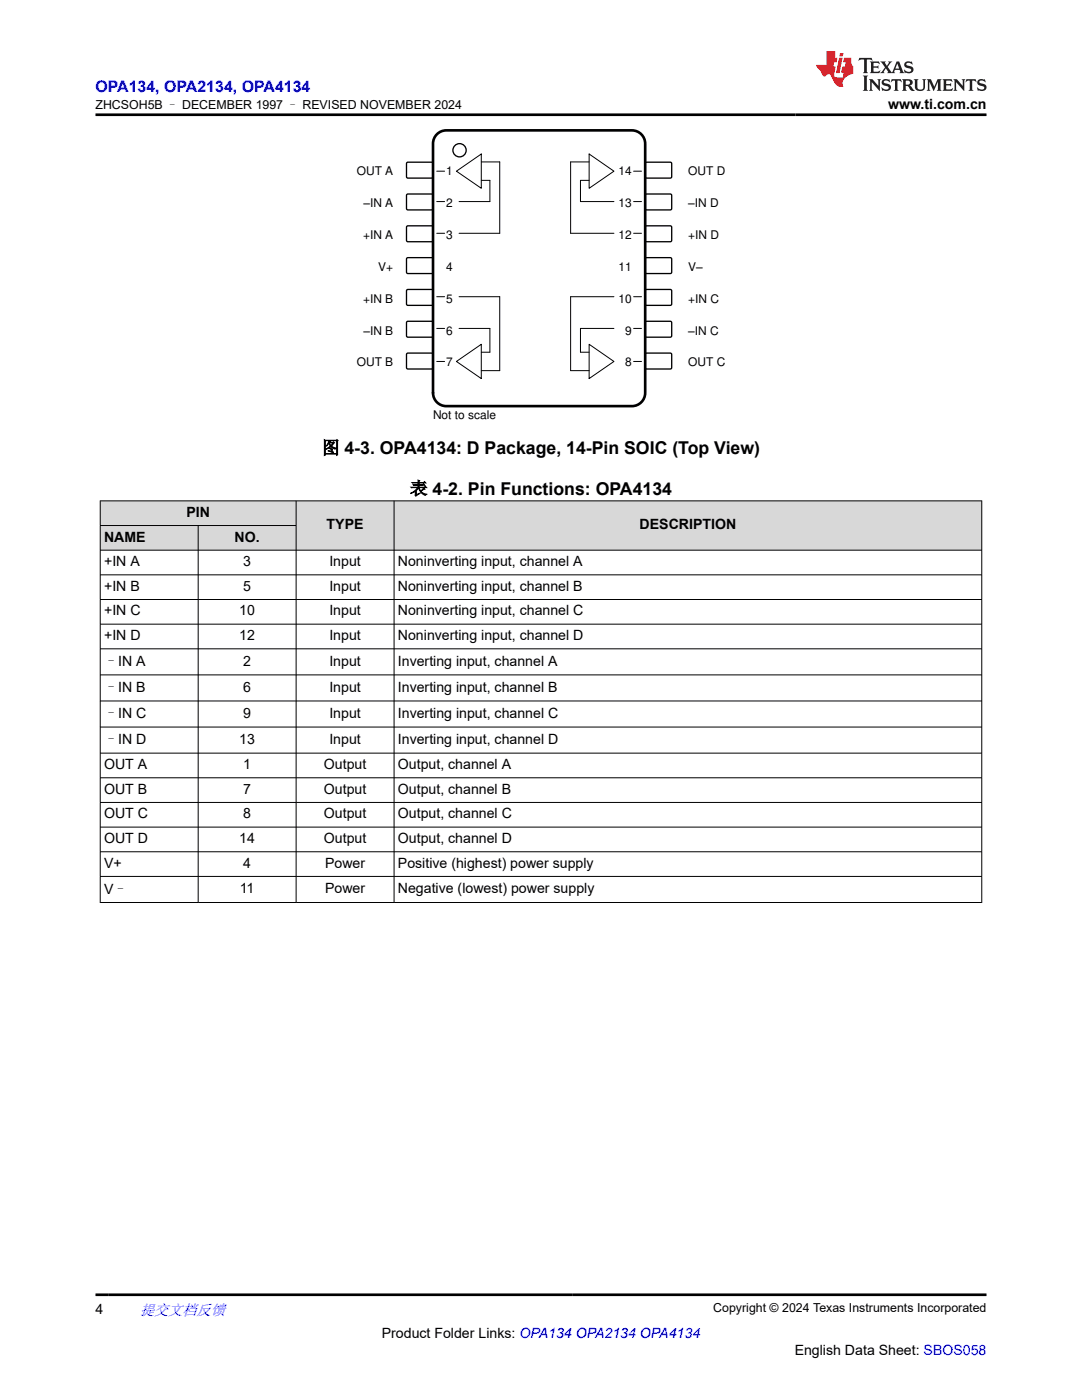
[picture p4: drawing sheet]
<svg xmlns="http://www.w3.org/2000/svg" width="216mm" height="279mm" viewBox="0 0 216 279" stroke-linecap="round" stroke-linejoin="round" font-family="sans-serif">
<g fill="none" stroke="#000" stroke-width=".2">
<path d="M87.1 34.2h1.6M91.1 34.2l4.9-3.5v6.9zM96 32.3h3.7v14.3h-8.1M96 36h1.8v4.2h-6.2M117.6 30.7l4.9 3.5-4.9 3.4zM117.6 32.3h-3.7v14.3h8.6M117.6 36h-1.8v4.2h6.7M126.4 34.2h1.6M87.1 40.2h1.6M87.1 46.6h1.6M87.1 59.2h1.6M91.6 59.2h8.1v14.8h-3.7"/>
<path d="M122.5 59.2h-8.6v14.8h3.7M126.4 40.2h1.6M126.4 46.6h1.6M126.4 59.2h1.6M87.1 65.5h1.6M87.1 72.1h1.6M91.1 72.1l4.9-3.4v6.9zM91.6 65.5h6.2v4.8h-1.8M117.6 68.7l4.9 3.4-4.9 3.5zM122.5 65.5h-6.7v4.8h1.8M126.4 65.5h1.6M126.4 72.1h1.6"/>
</g>
<path d="M81.2 32.4h5.1l.1 .2v2.8l-.3 .1h-4.9l-.1-.2v-2.7z" fill-rule="evenodd" fill="#fff"/>
<path d="M81.2 32.4h5.1l.1 .2v2.8l-.3 .1h-4.9l-.1-.2v-2.7z" fill="none" stroke="#000" stroke-width=".26"/>
<path d="M128.8 32.5l.2-.1h4.9l.1 .2v2.8l-.2 .1h-4.9l-.2-.2z" fill-rule="evenodd" fill="#fff"/>
<path d="M128.8 32.5l.2-.1h4.9l.1 .2v2.8l-.2 .1h-4.9l-.2-.2z" fill="none" stroke="#000" stroke-width=".26"/>
<path d="M81.2 38.8h5.1l.1 .2v2.8l-.3 .1h-4.9l-.1-.3v-2.6z" fill-rule="evenodd" fill="#fff"/>
<path d="M81.2 38.8h5.1l.1 .2v2.8l-.3 .1h-4.9l-.1-.3v-2.6z" fill="none" stroke="#000" stroke-width=".26"/>
<path d="M128.8 38.9l.2-.2 4.9 .1 .1 .2v2.8l-.2 .1h-4.9l-.2-.3z" fill-rule="evenodd" fill="#fff"/>
<path d="M128.8 38.9l.2-.2 4.9 .1 .1 .2v2.8l-.2 .1h-4.9l-.2-.3z" fill="none" stroke="#000" stroke-width=".26"/>
<path d="M81.2 45.1h5.1l.1 .2v2.8l-.3 .1h-4.9l-.1-.2v-2.7z" fill-rule="evenodd" fill="#fff"/>
<path d="M81.2 45.1h5.1l.1 .2v2.8l-.3 .1h-4.9l-.1-.2v-2.7z" fill="none" stroke="#000" stroke-width=".26"/>
<path d="M128.8 45.2l.2-.1h4.9l.1 .2v2.8l-.2 .1h-4.9l-.2-.2z" fill-rule="evenodd" fill="#fff"/>
<path d="M128.8 45.2l.2-.1h4.9l.1 .2v2.8l-.2 .1h-4.9l-.2-.2z" fill="none" stroke="#000" stroke-width=".26"/>
<path d="M81.2 51.5h5.1l.1 .2v2.8l-.3 .1h-4.9l-.1-.3v-2.6z" fill-rule="evenodd" fill="#fff"/>
<path d="M81.2 51.5h5.1l.1 .2v2.8l-.3 .1h-4.9l-.1-.3v-2.6z" fill="none" stroke="#000" stroke-width=".26"/>
<path d="M128.8 51.5l.2-.1 4.9 .1 .1 .2v2.8l-.2 .1h-4.9l-.2-.3z" fill-rule="evenodd" fill="#fff"/>
<path d="M128.8 51.5l.2-.1 4.9 .1 .1 .2v2.8l-.2 .1h-4.9l-.2-.3z" fill="none" stroke="#000" stroke-width=".26"/>
<path d="M81.2 57.8h5.1l.1 .2v2.8l-.3 .1h-4.9l-.1-.2v-2.7z" fill-rule="evenodd" fill="#fff"/>
<path d="M81.2 57.8h5.1l.1 .2v2.8l-.3 .1h-4.9l-.1-.2v-2.7z" fill="none" stroke="#000" stroke-width=".26"/>
<path d="M128.8 57.9l.2-.1h4.9l.1 .2v2.8l-.2 .1h-4.9l-.2-.2z" fill-rule="evenodd" fill="#fff"/>
<path d="M128.8 57.9l.2-.1h4.9l.1 .2v2.8l-.2 .1h-4.9l-.2-.2z" fill="none" stroke="#000" stroke-width=".26"/>
<path d="M81.2 64.2h5.1l.1 .2v2.8l-.3 .1h-4.9l-.1-.3v-2.6z" fill-rule="evenodd" fill="#fff"/>
<path d="M81.2 64.2h5.1l.1 .2v2.8l-.3 .1h-4.9l-.1-.3v-2.6z" fill="none" stroke="#000" stroke-width=".26"/>
<path d="M128.8 64.2l.2-.1 4.9 .1 .1 .2v2.8l-.2 .1h-4.9l-.2-.3z" fill-rule="evenodd" fill="#fff"/>
<path d="M128.8 64.2l.2-.1 4.9 .1 .1 .2v2.8l-.2 .1h-4.9l-.2-.3z" fill="none" stroke="#000" stroke-width=".26"/>
<path d="M81.2 70.5h5.1l.1 .2v2.8l-.3 .1h-4.9l-.1-.2v-2.7z" fill-rule="evenodd" fill="#fff"/>
<path d="M81.2 70.5h5.1l.1 .2v2.8l-.3 .1h-4.9l-.1-.2v-2.7z" fill="none" stroke="#000" stroke-width=".26"/>
<path d="M128.8 70.6l.2-.1h4.9l.1 .2v2.8l-.2 .1h-4.9l-.2-.2z" fill-rule="evenodd" fill="#fff"/>
<g fill="none" stroke="#000" stroke-width=".26">
<path d="M128.8 70.6l.2-.1h4.9l.1 .2v2.8l-.2 .1h-4.9l-.2-.2z"/>
<circle cx="91.7" cy="30" r="1.32"/>
</g>
<path d="M87.4 26.6l1-.5 .6-.1h37.1a2.65 2.65 0 0 1 2.6 2.7v49.7a2.65 2.65 0 0 1-2.6 2.7h-37.1a2.65 2.65 0 0 1-2.6-2.7v-49.7a2.64 2.64 0 0 1 1-2.1z" fill="none" stroke="#000" stroke-width=".53"/>
<g fill="#d8d8d8">
<path d="M20 100h175.9v4.9h-175.9z" fill-rule="evenodd"/>
<path d="M20.1 100h38.9v4.8h-38.9z" fill-rule="evenodd"/>
<path d="M59.2 100h19.4v9.7h-19.4z" fill-rule="evenodd"/>
<path d="M78.7 100h117.1v9.7h-117.1z" fill-rule="evenodd"/>
<path d="M20.1 104.9h19.4v4.8h-19.4z" fill-rule="evenodd"/>
<path d="M39.6 104.9h19.4v4.8h-19.4z" fill-rule="evenodd"/>
</g>
<g fill="none" stroke="#000" stroke-width=".2">
<path d="M19.9 100h176.1M20 99.9v80.3M59.1 99.9v80.3M78.6 99.9v80.3M195.9 99.9v80.3M19.9 104.9h39.3M19.9 109.8h176.1M19.9 114.7h176.1M19.9 119.6h176.1M39.5 104.9v75.3M19.9 124.6h176.1M19.9 129.5h176.1"/>
<path d="M19.9 134.7h176.1M19.9 139.9h176.1M19.9 145.1h176.1M19.9 150.3h176.1M19.9 155.2h176.1M19.9 160.1h176.1M19.9 165.1h176.1M19.9 170h176.1M19.9 174.9h176.1M19.9 180.1h176.1"/>
</g>
<path d="M171.5 11.6l-.2 .5 .5-.2h.6v.1v2.2l-.2 .4h1l-.2-.4v-2.2v-.1h.5l.6 .2-.2-.5zM173.6 12.3l.2 .4v1.5l-.2 .4h1.9l.1-.6a1.08 1.08 0 0 1-1.3 .2v-.7h.6l.4 .2v-.7l-.4 .2h-.6v-.5l.2-.2a1 1 0 0 1 1 .3l-.1-.5zM175.7 12.3l.9 1.1-1 1.2h.9l-.2-.2 .5-.8 .4 .8-.2 .2h1.6l-.2-.2 .2-.5h.9l.1 .5-.1 .2h.9l-.2-.3-.8-2h-.5l-.9 2.2-.9-1.1 .9-1.1h-.8l.2 .2-.4 .6-.4-.6 .2-.2zM179 12.7l.4 1h-.7zM180.7 12.4a.65 .65 0 0 0-.2 .7 .65 .65 0 0 0 .6 .5l.6 .1 .1 .3a.79 .79 0 0 1-.7 .4 .79 .79 0 0 1-.7-.5l.1 .7 .2-.1a.93 .93 0 0 0 1.1 .1 .93 .93 0 0 0 .4-1 1.46 1.46 0 0 0-1.2-.6l-.1-.3a1.09 1.09 0 0 1 1.2 .2l-.2-.6-.1 .1-.5-.2zM172.2 15.1l.2 .4v2.2l-.2 .4h1l-.2-.4v-2.2l.2-.4zM173.4 15.8l.2 .4v1.5l-.2 .4h.8l-.3-.4 .1-1.3 1.6 1.8v-2l.2-.4h-.7l.1 .2 .1 1.1-1.2-1.3zM176.2 15.9a.65 .65 0 0 0-.2 .8 .65 .65 0 0 0 .6 .4l.6 .2 .1 .2a.79 .79 0 0 1-.7 .4 .79 .79 0 0 1-.7-.5l.1 .7 .2-.1a.93 .93 0 0 0 1.1 .1 .93 .93 0 0 0 .4-.9 1.46 1.46 0 0 0-1.2-.6l-.1-.4a1.09 1.09 0 0 1 1.2 .2l-.1-.6-.2 .1-.5-.1zM177.9 15.8l-.1 .6a.63 .63 0 0 1 .8-.3v1.6l-.3 .4h1l-.2-.4v-1.6a.66 .66 0 0 1 .8 .3l-.1-.6zM180 15.8l.2 .4v1.5l-.2 .4h1l-.2-.2-.1-.7h.5l.1 .2a.79 .79 0 0 0 1.2 .6l-1-.9a.61 .61 0 0 0 .6-.6 .61 .61 0 0 0-.5-.7zM180.8 16.1h.1a.47 .47 0 0 1 .5 .1 .47 .47 0 0 1 .1 .5l-.1 .1-.7 .1zM182.3 15.8l.2 .2a2.27 2.27 0 0 0 .4 2 1.04 1.04 0 0 0 1.7-.7v-1.3l.2-.2h-.8l.2 .4v1.1a.6 .6 0 0 1-.6 .6 .6 .6 0 0 1-.6-.6v-1.1l.3-.4zM184.9 15.8l.2 .4v1.5l-.2 .4h.8l-.3-.4v-1.4l.9 1.9 .9-1.9v1.4l-.3 .4h1l-.2-.4v-1.5l.2-.4h-.8l-.7 1.5-.6-1.5zM188.1 15.8l.2 .4v1.5l-.2 .4h1.9l.1-.6a1.09 1.09 0 0 1-1.3 .2v-.7h.6l.4 .2v-.6l-.4 .2h-.6v-.6l.2-.1a1.01 1.01 0 0 1 1 .3l-.1-.6zM190.2 15.8l.3 .4v1.5l-.3 .4h.8l-.2-.4v-1.3l1.6 1.8v-2l.2-.4h-.7l.2 .2v1.1l-1.2-1.3zM192.8 15.8l-.1 .6a.63 .63 0 0 1 .8-.3v1.6l-.3 .4h1l-.2-.4v-1.6a.66 .66 0 0 1 .8 .3l-.1-.6zM195.2 15.9a.65 .65 0 0 0-.2 .8 .65 .65 0 0 0 .6 .4l.6 .2 .2 .2a.79 .79 0 0 1-.7 .4 .79 .79 0 0 1-.7-.5l.1 .7 .2-.1a.93 .93 0 0 0 1 .1 .93 .93 0 0 0 .5-.9 1.46 1.46 0 0 0-1.3-.6v-.4a1.09 1.09 0 0 1 1.2 .2l-.2-.6-.2 .1-.5-.1z" fill="#231f20"/>
<path d="M164.9 10.2v2.8h-2l.1 .3 .8 1a.95 .95 0 0 0 1 .9 .59 .59 0 0 1 .5-.4 .59 .59 0 0 1 .5 .4l.4 .7a1.59 1.59 0 0 0 2.1 1.4 1.61 1.61 0 0 1 1-2.3l1-.3-.1-1.5a1.59 1.59 0 0 1-.3-1.7h-1.5l-.2 .9h.6l-.2 .9h-.5l-.2 1v.2l.4 .1-.1 .9h-.7a.73 .73 0 0 1-1-.7l.3-1.5h-.5l.1-.9h.5l.2-.9h-.5v-1.3zM167.4 11.5l-.6 3.1h.7l.6-3.1zM167.6 10.6l-.1 .6h.7l.1-.6z" fill="#ed1c24"/>
<path d="M19 22.9h177.8M19 258.4h177.8" fill="none" stroke="#000" stroke-width=".53"/>
<g font-size="3.5">
<text x="64.2" y="90.6">图 4-3. OPA4134: D Package, 14-Pin SOIC (Top View)</text>
<text x="81.8" y="98.7">表 4-2. Pin Functions: OPA4134</text>
</g>
<text font-size="3.2" fill="#00f" x="19.1" y="18.3">OPA134, OPA2134, OPA4134</text>
<text font-size="3" fill="#00f" x="27.9" y="262.4">提交文档反馈</text>
<g font-size="2.8">
<text x="177.2" y="21.7">www.ti.com.cn</text>
<text x="37.2" y="103.2">PIN</text>
<text x="65.2" y="105.6">TYPE</text>
<text x="127.6" y="105.6">DESCRIPTION</text>
<text x="20.8" y="113">+IN A</text>
<text x="20.8" y="108.1">NAME</text>
<text x="46.8" y="108.1">NO.</text>
<text x="48.5" y="113">3</text>
<text x="65.7" y="113">Input</text>
<text x="79.4" y="113">Noninverting input, channel A</text>
<text x="20.8" y="117.9">+IN B</text>
<text x="48.5" y="117.9">5</text>
<text x="65.7" y="117.9">Input</text>
<text x="79.4" y="117.9">Noninverting input, channel B</text>
<text x="20.8" y="122.8">+IN C</text>
<text x="47.7" y="122.8">10</text>
<text x="65.7" y="122.8">Input</text>
<text x="79.4" y="122.8">Noninverting input, channel C</text>
<text x="20.8" y="127.8">+IN D</text>
<text x="47.7" y="127.8">12</text>
<text x="65.7" y="127.8">Input</text>
<text x="79.4" y="127.8">Noninverting input, channel D</text>
<text x="20.8" y="133">–IN A</text>
<text x="48.5" y="132.8">2</text>
<text x="65.7" y="132.8">Input</text>
<text x="79.4" y="132.8">Inverting input, channel A</text>
<text x="20.8" y="138.2">–IN B</text>
<text x="20.8" y="143.4">–IN C</text>
<text x="48.5" y="138">6</text>
<text x="48.5" y="143.2">9</text>
<text x="65.7" y="138">Input</text>
<text x="65.7" y="143.2">Input</text>
<text x="79.4" y="138">Inverting input, channel B</text>
<text x="79.4" y="143.2">Inverting input, channel C</text>
<text x="20.8" y="148.6">–IN D</text>
<text x="47.7" y="148.4">13</text>
<text x="65.7" y="148.4">Input</text>
<text x="79.4" y="148.4">Inverting input, channel D</text>
<text x="20.8" y="153.5">OUT A</text>
<text x="48.5" y="153.5">1</text>
<text x="64.6" y="153.5">Output</text>
<text x="79.4" y="153.5">Output, channel A</text>
<text x="20.8" y="158.4">OUT B</text>
<text x="48.5" y="158.4">7</text>
<text x="64.6" y="158.4">Output</text>
<text x="79.4" y="158.4">Output, channel B</text>
<text x="20.8" y="163.3">OUT C</text>
<text x="48.5" y="163.3">8</text>
<text x="64.6" y="163.3">Output</text>
<text x="79.4" y="163.3">Output, channel C</text>
<text x="20.8" y="168.3">OUT D</text>
<text x="20.8" y="173.2">V+</text>
<text x="47.7" y="168.3">14</text>
<text x="48.5" y="173.2">4</text>
<text x="64.6" y="168.3">Output</text>
<text x="64.9" y="173.2">Power</text>
<text x="79.4" y="168.3">Output, channel D</text>
<text x="79.4" y="173.2">Positive (highest) power supply</text>
<text x="20.8" y="178.4">V–</text>
<text x="47.9" y="178.2">11</text>
<text x="64.9" y="178.2">Power</text>
<text x="79.4" y="178.2">Negative (lowest) power supply</text>
<text x="19" y="262.1">4</text>
<text x="76.2" y="266.9">Product Folder Links: OPA134 OPA2134 OPA4134</text>
<text x="158.6" y="270.3">English Data Sheet: SBOS058</text>
</g>
<g font-size="2.5">
<text x="19.1" y="21.8">ZHCSOH5B – DECEMBER 1997 – REVISED NOVEMBER 2024</text>
<text x="142.3" y="261.8">Copyright © 2024 Texas Instruments Incorporated</text>
</g>
<g font-size="2.4">
<text x="71.2" y="35">OUT A</text>
<text x="89" y="35">1</text>
<text x="123.4" y="35">14</text>
<text x="137.3" y="35">OUT D</text>
<text x="72.5" y="41.4">±IN A</text>
<text x="89" y="41.4">2</text>
<text x="123.4" y="41.4">13</text>
<text x="137.3" y="41.4">±IN D</text>
<text x="72.4" y="47.7">+IN A</text>
<text x="89" y="47.7">3</text>
<text x="123.4" y="47.7">12</text>
<text x="137.3" y="47.7">+IN D</text>
<text x="75.5" y="54.1">V+</text>
<text x="89" y="54.1">4</text>
<text x="123.4" y="54.1">11</text>
<text x="137.3" y="54.1">V±</text>
<text x="72.4" y="60.4">+IN B</text>
<text x="89" y="60.4">5</text>
<text x="123.4" y="60.4">10</text>
<text x="137.3" y="60.4">+IN C</text>
<text x="72.5" y="66.8">±IN B</text>
<text x="89" y="66.8">6</text>
<text x="124.8" y="66.8">9</text>
<text x="137.3" y="66.8">±IN C</text>
<text x="71.2" y="73.1">OUT B</text>
<text x="89" y="73.1">7</text>
<text x="124.8" y="73.1">8</text>
<text x="137.3" y="73.1">OUT C</text>
<text x="86.4" y="83.7">Not to scale</text>
</g>
</svg>
